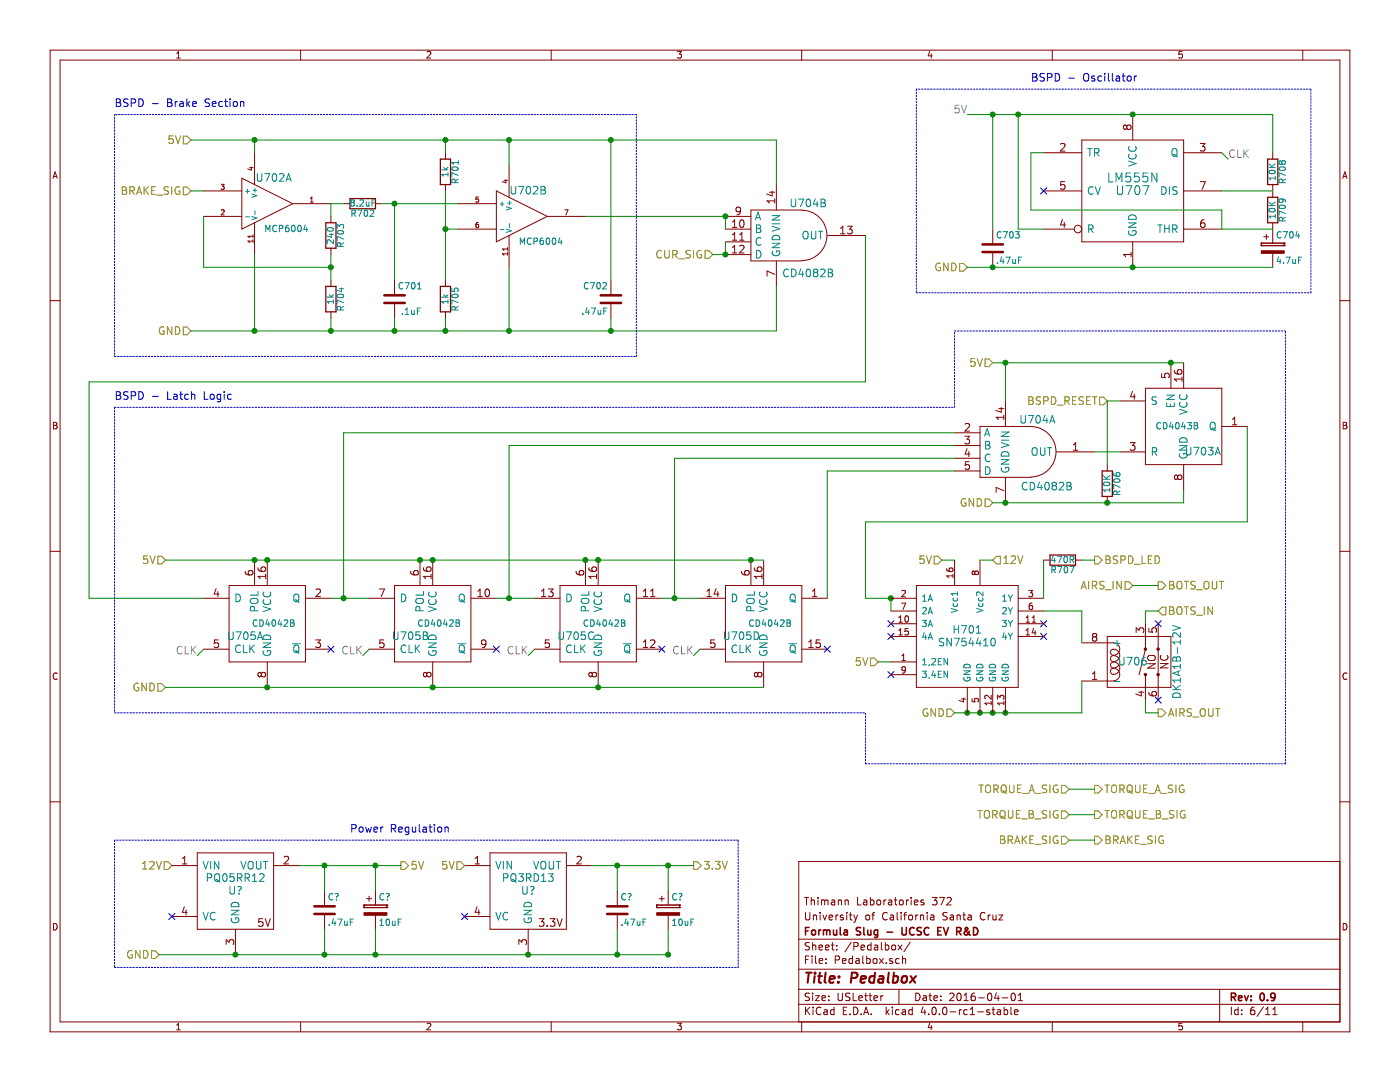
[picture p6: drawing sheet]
EESchema Schematic File Version 2
LIBS:FS FINAL
LIBS:CONN_B2B
LIBS:power
LIBS:device
LIBS:transistors
LIBS:conn
LIBS:linear
LIBS:regul
LIBS:74xx
LIBS:cmos4000
LIBS:adc-dac
LIBS:memory
LIBS:xilinx
LIBS:microcontrollers
LIBS:dsp
LIBS:microchip
LIBS:analog_switches
LIBS:motorola
LIBS:texas
LIBS:intel
LIBS:audio
LIBS:interface
LIBS:digital-audio
LIBS:philips
LIBS:display
LIBS:cypress
LIBS:siliconi
LIBS:opto
LIBS:atmel
LIBS:contrib
LIBS:valves
LIBS:FormulaSlug
LIBS:FS FINAL-cache
EELAYER 25 0
EELAYER END
$Descr USLetter 11000 8500
encoding utf-8
Sheet 6 11
Title "Pedalbox"
Date "2016-04-01"
Rev "0.9"
Comp "Formula Slug - UCSC EV R&D"
Comment1 "University of California Santa Cruz"
Comment2 "Thimann Laboratories 372"
Comment3 ""
Comment4 ""
$EndDescr
Text HLabel 1500 1500 0    60   Input ~ 0
BRAKE_SIG
$Comp
L R R704
U 1 1
P 2600 2350
F 0 "R704" V 2680 2350 50  0000 C CNN
F 1 "1k" V 2600 2350 50  0000 C CNN
F 2 "" V 2530 2350 30  0001 C CNN
F 3 "" H 2600 2350 30  0000 C CNN
	1    2600 2350
	1    0    0    -1  
$EndComp
$Comp
L R R703
U 1 1
P 2600 1850
F 0 "R703" V 2680 1850 50  0000 C CNN
F 1 "240" V 2600 1850 50  0000 C CNN
F 2 "" V 2530 1850 30  0001 C CNN
F 3 "" H 2600 1850 30  0000 C CNN
	1    2600 1850
	1    0    0    -1  
$EndComp
Text HLabel 1500 2600 0    60   Input ~ 0
GND
$Comp
L R R702
U 1 1
P 2850 1600
F 0 "R702" V 2930 1600 50  0000 C CNN
F 1 "8.2uF" V 2850 1600 50  0000 C CNN
F 2 "" V 2780 1600 30  0001 C CNN
F 3 "" H 2850 1600 30  0000 C CNN
	1    2850 1600
	0    1    1    0   
$EndComp
$Comp
L C C701
U 1 1
P 3100 2350
F 0 "C701" H 3125 2450 50  0000 L CNN
F 1 ".1uF" H 3150 2250 50  0000 L CNN
F 2 "" H 3138 2200 30  0001 C CNN
F 3 "" H 3100 2350 60  0000 C CNN
	1    3100 2350
	1    0    0    -1  
$EndComp
$Comp
L R R705
U 1 1
P 3500 2350
F 0 "R705" V 3580 2350 50  0000 C CNN
F 1 "1k" V 3500 2350 50  0000 C CNN
F 2 "" V 3430 2350 30  0001 C CNN
F 3 "" H 3500 2350 30  0000 C CNN
	1    3500 2350
	1    0    0    -1  
$EndComp
$Comp
L R R701
U 1 1
P 3500 1350
F 0 "R701" V 3580 1350 50  0000 C CNN
F 1 "1k" V 3500 1350 50  0000 C CNN
F 2 "" V 3430 1350 30  0001 C CNN
F 3 "" H 3500 1350 30  0000 C CNN
	1    3500 1350
	1    0    0    -1  
$EndComp
$Comp
L C C702
U 1 1
P 4800 2350
F 0 "C702" H 4825 2450 50  0000 L CNN
F 1 ".47uF" H 4825 2250 50  0000 L CNN
F 2 "" H 4838 2200 30  0001 C CNN
F 3 "" H 4800 2350 60  0000 C CNN
	1    4800 2350
	-1   0    0    -1  
$EndComp
Text HLabel 8900 4600 0    60   Input ~ 0
AIRS_IN
$Comp
L MCP6004 U702
U 1 1
P 2100 1600
F 0 "U702" H 2150 1800 60  0000 C CNN
F 1 "MCP6004" H 2250 1400 50  0000 C CNN
F 2 "" H 2100 1600 60  0001 C CNN
F 3 "" H 2100 1600 60  0000 C CNN
	1    2100 1600
	1    0    0    -1  
$EndComp
$Comp
L MCP6004 U702
U 2 1
P 4100 1700
F 0 "U702" H 4150 1900 60  0000 C CNN
F 1 "MCP6004" H 4250 1500 50  0000 C CNN
F 2 "" H 4100 1700 60  0001 C CNN
F 3 "" H 4100 1700 60  0000 C CNN
	2    4100 1700
	1    0    0    -1  
$EndComp
Text HLabel 5600 2000 0    60   Input ~ 0
CUR_SIG
Text Notes 900  850  0    60   ~ 0
BSPD - Brake Section
$Comp
L CD4043B U703
U 1 1
P 9300 3350
F 0 "U703" H 9450 3150 60  0000 C CNN
F 1 "CD4043B" H 9250 3350 50  0000 C CNN
F 2 "" H 9300 3350 60  0001 C CNN
F 3 "" H 9300 3350 60  0000 C CNN
	1    9300 3350
	1    0    0    -1  
$EndComp
$Comp
L CD4042B U705
U 1 1
P 2100 4900
F 0 "U705" H 1925 4800 60  0000 C CNN
F 1 "CD4042B" H 2150 4900 50  0000 C CNN
F 2 "" H 2100 4900 60  0001 C CNN
F 3 "" H 2100 4900 60  0000 C CNN
	1    2100 4900
	1    0    0    -1  
$EndComp
$Comp
L CD4042B U705
U 2 1
P 3400 4900
F 0 "U705" H 3225 4800 60  0000 C CNN
F 1 "CD4042B" H 3450 4900 50  0000 C CNN
F 2 "" H 3400 4900 60  0001 C CNN
F 3 "" H 3400 4900 60  0000 C CNN
	2    3400 4900
	1    0    0    -1  
$EndComp
$Comp
L CD4042B U705
U 3 1
P 4700 4900
F 0 "U705" H 4525 4800 60  0000 C CNN
F 1 "CD4042B" H 4750 4900 50  0000 C CNN
F 2 "" H 4700 4900 60  0001 C CNN
F 3 "" H 4700 4900 60  0000 C CNN
	3    4700 4900
	1    0    0    -1  
$EndComp
NoConn ~ 2600 5100
NoConn ~ 3900 5100
NoConn ~ 5200 5100
$Comp
L CD4082B U704
U 2 1
P 6200 1850
F 0 "U704" H 6350 2100 60  0000 C CNN
F 1 "CD4082B" H 6350 1550 60  0000 C CNN
F 2 "" H 6200 1850 60  0001 C CNN
F 3 "" H 6200 1850 60  0000 C CNN
	2    6200 1850
	1    0    0    -1  
$EndComp
$Comp
L LM555N U707
U 1 1
P 8900 1500
F 0 "U707" H 8900 1500 70  0000 C CNN
F 1 "LM555N" H 8900 1600 70  0000 C CNN
F 2 "" H 8900 1500 60  0001 C CNN
F 3 "" H 8900 1500 60  0000 C CNN
	1    8900 1500
	1    0    0    -1  
$EndComp
NoConn ~ 8200 1500
$Comp
L R R709
U 1 1
P 10000 1650
F 0 "R709" V 10080 1650 50  0000 C CNN
F 1 "10K" V 10000 1650 50  0000 C CNN
F 2 "" V 9930 1650 30  0001 C CNN
F 3 "" H 10000 1650 30  0000 C CNN
	1    10000 1650
	1    0    0    -1  
$EndComp
$Comp
L CP C704
U 1 1
P 10000 1950
F 0 "C704" H 10025 2050 50  0000 L CNN
F 1 "4.7uF" H 10025 1850 50  0000 L CNN
F 2 "" H 10038 1800 30  0001 C CNN
F 3 "" H 10000 1950 60  0000 C CNN
	1    10000 1950
	1    0    0    -1  
$EndComp
$Comp
L R R708
U 1 1
P 10000 1350
F 0 "R708" V 10080 1350 50  0000 C CNN
F 1 "10K" V 10000 1350 50  0000 C CNN
F 2 "" V 9930 1350 30  0001 C CNN
F 3 "" H 10000 1350 30  0000 C CNN
	1    10000 1350
	1    0    0    -1  
$EndComp
$Comp
L C C703
U 1 1
P 7800 1950
F 0 "C703" H 7825 2050 50  0000 L CNN
F 1 ".47uF" H 7825 1850 50  0000 L CNN
F 2 "" H 7838 1800 30  0001 C CNN
F 3 "" H 7800 1950 60  0000 C CNN
	1    7800 1950
	1    0    0    -1  
$EndComp
Text HLabel 7600 2100 0    60   Input ~ 0
GND
$Comp
L CD4082B U704
U 1 1
P 8000 3550
F 0 "U704" H 8150 3800 60  0000 C CNN
F 1 "CD4082B" H 8225 3275 60  0000 C CNN
F 2 "" H 8000 3550 60  0001 C CNN
F 3 "" H 8000 3550 60  0000 C CNN
	1    8000 3550
	1    0    0    -1  
$EndComp
Text HLabel 7800 3950 0    60   Input ~ 0
GND
$Comp
L CD4042B U705
U 4 1
P 6000 4900
F 0 "U705" H 5825 4800 60  0000 C CNN
F 1 "CD4042B" H 6050 4900 50  0000 C CNN
F 2 "" H 6000 4900 60  0001 C CNN
F 3 "" H 6000 4900 60  0000 C CNN
	4    6000 4900
	1    0    0    -1  
$EndComp
Text HLabel 8700 3150 0    60   Input ~ 0
BSPD_RESET
$Comp
L DK1A1B-12V U706
U 1 1
P 9000 5200
F 0 "U706" H 8900 5200 60  0000 C CNN
F 1 "DK1A1B-12V" V 9250 5200 60  0000 C CNN
F 2 "" H 9000 5200 60  0001 C CNN
F 3 "" H 9000 5200 60  0000 C CNN
	1    9000 5200
	1    0    0    -1  
$EndComp
NoConn ~ 6500 5100
NoConn ~ 8200 4900
NoConn ~ 8200 5000
Text HLabel 7800 4400 2    60   Input ~ 0
12V
Text HLabel 7500 5600 0    60   Input ~ 0
GND
NoConn ~ 7000 4900
NoConn ~ 7000 5000
Text HLabel 9100 4600 2    60   Output ~ 0
BOTS_OUT
Text HLabel 9100 4800 2    60   Input ~ 0
BOTS_IN
Text HLabel 9100 5600 2    60   Output ~ 0
AIRS_OUT
Text Label 7600 900  2    60   ~ 0
5V
Text HLabel 8400 6200 0    60   Input ~ 0
TORQUE_A_SIG
Text HLabel 8600 6200 2    60   Output ~ 0
TORQUE_A_SIG
Text HLabel 8400 6400 0    60   Input ~ 0
TORQUE_B_SIG
Text HLabel 8600 6400 2    60   Output ~ 0
TORQUE_B_SIG
Text HLabel 8400 6600 0    60   Input ~ 0
BRAKE_SIG
Text HLabel 8600 6600 2    60   Output ~ 0
BRAKE_SIG
Text Notes 8100 650  0    60   ~ 0
BSPD - Oscillator
$Comp
L R R706
U 1 1
P 8700 3800
F 0 "R706" V 8780 3800 50  0000 C CNN
F 1 "10K" V 8700 3800 50  0000 C CNN
F 2 "" V 8630 3800 30  0001 C CNN
F 3 "" H 8700 3800 30  0000 C CNN
	1    8700 3800
	1    0    0    -1  
$EndComp
NoConn ~ 9100 4900
NoConn ~ 9100 5500
Text Notes 900  3150 0    60   ~ 0
BSPD - Latch Logic
NoConn ~ 7000 5300
Text HLabel 8600 4400 2    60   Output ~ 0
BSPD_LED
$Comp
L R R707
U 1 1
P 8350 4400
F 0 "R707" V 8430 4400 50  0000 C CNN
F 1 "470R" V 8350 4400 50  0000 C CNN
F 2 "" V 8280 4400 30  0001 C CNN
F 3 "" H 8350 4400 30  0000 C CNN
	1    8350 4400
	0    1    1    0   
$EndComp
Text HLabel 1500 1100 0    60   Input ~ 0
5V
Text HLabel 7400 4400 0    60   Input ~ 0
5V
Wire Wire Line
	1600 2100 2600 2100
Wire Wire Line
	2600 2000 2600 2200
Connection ~ 2600 2100
Wire Wire Line
	1600 2100 1600 1700
Wire Wire Line
	2600 1600 2700 1600
Wire Wire Line
	3000 1600 3600 1600
Wire Wire Line
	3100 1600 3100 2200
Connection ~ 3100 1600
Wire Wire Line
	3600 1800 3500 1800
Wire Wire Line
	3500 1500 3500 2200
Connection ~ 3500 1800
Wire Wire Line
	1500 1100 6100 1100
Connection ~ 2000 1100
Connection ~ 3500 1100
Wire Wire Line
	1500 2600 6100 2600
Wire Wire Line
	2000 2600 2000 2000
Wire Wire Line
	2600 2600 2600 2500
Connection ~ 2000 2600
Wire Wire Line
	3100 2600 3100 2500
Connection ~ 2600 2600
Wire Wire Line
	3500 2600 3500 2500
Connection ~ 3100 2600
Wire Wire Line
	4000 2600 4000 2100
Connection ~ 3500 2600
Wire Wire Line
	2600 1700 2600 1600
Connection ~ 4000 1100
Connection ~ 4000 2600
Wire Notes Line
	5000 2800 5000 900 
Wire Notes Line
	5000 900  900  900 
Wire Notes Line
	900  900  900  2800
Wire Notes Line
	900  2800 5000 2800
Wire Wire Line
	2600 4700 2900 4700
Wire Wire Line
	3900 4700 4200 4700
Wire Wire Line
	5200 4700 5500 4700
Connection ~ 2100 4400
Connection ~ 3300 4400
Connection ~ 3400 4400
Connection ~ 4600 4400
Connection ~ 4700 4400
Connection ~ 5900 4400
Connection ~ 2000 4400
Wire Wire Line
	5700 1700 4600 1700
Wire Wire Line
	8200 1200 8100 1200
Wire Wire Line
	8100 1200 8100 1650
Wire Wire Line
	8100 1650 9600 1650
Wire Wire Line
	9600 1650 9600 1800
Wire Wire Line
	7600 900  10000 900 
Wire Wire Line
	8200 1800 8000 1800
Wire Wire Line
	8000 1800 8000 900 
Connection ~ 8000 900 
Wire Wire Line
	9600 1500 10000 1500
Wire Wire Line
	9600 1800 10000 1800
Wire Wire Line
	7600 2100 10000 2100
Connection ~ 8900 2100
Wire Wire Line
	10000 900  10000 1200
Connection ~ 8900 900 
Wire Wire Line
	7800 900  7800 1800
Connection ~ 7800 900 
Wire Wire Line
	2700 4700 2700 3400
Connection ~ 2700 4700
Wire Wire Line
	4000 4700 4000 3500
Connection ~ 4000 4700
Wire Wire Line
	5300 4700 5300 3600
Connection ~ 5300 4700
Wire Notes Line
	10300 700  7200 700 
Wire Notes Line
	7200 700  7200 2300
Wire Notes Line
	7200 2300 10300 2300
Wire Notes Line
	10300 2300 10300 700 
Wire Wire Line
	2700 3400 7500 3400
Wire Wire Line
	4000 3500 7500 3500
Wire Wire Line
	5300 3600 7500 3600
Wire Wire Line
	8600 3550 8800 3550
Connection ~ 9200 2850
Wire Wire Line
	7900 2850 7900 3150
Wire Wire Line
	7800 3950 9300 3950
Wire Wire Line
	9300 3950 9300 3850
Wire Wire Line
	7800 2850 9300 2850
Wire Wire Line
	8900 4600 9100 4600
Connection ~ 7800 2100
Wire Wire Line
	8400 6200 8600 6200
Wire Wire Line
	8400 6400 8600 6400
Wire Wire Line
	8400 6600 8600 6600
Wire Wire Line
	6500 3700 7500 3700
Wire Notes Line
	900  5600 6800 5600
Wire Notes Line
	900  3200 900  5600
Wire Wire Line
	8800 3150 8700 3150
Wire Wire Line
	8700 3150 8700 3650
Connection ~ 8700 3950
Wire Wire Line
	5600 2000 5700 2000
Wire Wire Line
	5700 2000 5700 1900
Connection ~ 5700 2000
Wire Wire Line
	5700 1700 5700 1800
Connection ~ 5700 1700
Wire Notes Line
	10100 6000 10100 2600
Wire Wire Line
	9000 4900 9000 4800
Wire Wire Line
	9000 5500 9000 5600
Wire Notes Line
	900  3200 7500 3200
Wire Notes Line
	7500 3200 7500 2600
Wire Notes Line
	7500 2600 10100 2600
Wire Wire Line
	7800 4400 7700 4400
Wire Wire Line
	7500 5600 8500 5600
Connection ~ 7600 5600
Connection ~ 7700 5600
Connection ~ 7800 5600
Wire Wire Line
	8500 5600 8500 5350
Wire Wire Line
	6900 5200 7000 5200
Wire Wire Line
	1500 1500 1600 1500
Wire Wire Line
	4000 1100 4000 1300
Wire Wire Line
	3500 1100 3500 1200
Wire Wire Line
	2000 1100 2000 1200
Text Label 9650 1250 0    60   ~ 0
CLK
Wire Wire Line
	9650 1250 9600 1200
Text Label 1550 5150 2    60   ~ 0
CLK
Wire Wire Line
	1550 5150 1600 5100
Text Label 5450 5150 2    60   ~ 0
CLK
Wire Wire Line
	5450 5150 5500 5100
Text Label 4150 5150 2    60   ~ 0
CLK
Wire Wire Line
	4150 5150 4200 5100
Text Label 2850 5150 2    60   ~ 0
CLK
Wire Wire Line
	2850 5150 2900 5100
Text HLabel 7800 2850 0    60   Input ~ 0
5V
Connection ~ 7900 2850
Wire Wire Line
	6100 1100 6100 1450
Connection ~ 4800 1100
Wire Wire Line
	6100 2600 6100 2250
Connection ~ 4800 2600
Wire Wire Line
	6800 1850 6800 3000
Wire Wire Line
	6800 3000 700  3000
Wire Wire Line
	700  3000 700  4700
Wire Wire Line
	700  4700 1600 4700
Text HLabel 1300 4400 0    60   Input ~ 0
5V
Wire Wire Line
	1300 4400 6000 4400
Text HLabel 1300 5400 0    60   Input ~ 0
GND
Wire Wire Line
	1300 5400 6000 5400
Connection ~ 2100 5400
Connection ~ 3400 5400
Connection ~ 4700 5400
Wire Wire Line
	6500 4700 6500 3700
Connection ~ 7900 3950
Connection ~ 7900 5600
Wire Wire Line
	9800 3350 9800 4100
Wire Wire Line
	9800 4100 6800 4100
Wire Wire Line
	6800 4700 7000 4700
Wire Wire Line
	6800 4100 6800 4700
Wire Wire Line
	7000 4700 7000 4800
Connection ~ 7000 4700
Wire Wire Line
	9000 4800 9100 4800
Wire Wire Line
	7400 4400 7500 4400
Text HLabel 6900 5200 0    60   Input ~ 0
5V
Wire Notes Line
	10100 6000 6800 6000
Wire Notes Line
	6800 6000 6800 5600
$Comp
L SN754410 H701
U 1 1
P 7600 5000
F 0 "H701" H 7600 5050 60  0000 C CNN
F 1 "SN754410" H 7600 4950 60  0000 C CNN
F 2 "" H 7800 4400 60  0001 C CNN
F 3 "" H 7800 4400 60  0000 C CNN
	1    7600 5000
	1    0    0    -1  
$EndComp
Wire Wire Line
	8600 4400 8500 4400
Wire Wire Line
	9000 5600 9100 5600
Wire Wire Line
	8200 4700 8200 4400
Wire Wire Line
	8200 4800 8500 4800
Wire Wire Line
	8500 4800 8500 5050
Wire Wire Line
	4800 2600 4800 2500
Wire Wire Line
	4800 1100 4800 2200
Text HLabel 1350 6800 0    60   Input ~ 0
12V
$Comp
L PQ05RR12 U?
U 1 1
P 1850 7000
F 0 "U?" H 1850 7000 60  0000 C CNN
F 1 "PQ05RR12" H 1850 7100 60  0000 C CNN
F 2 "" H 1850 7000 60  0001 C CNN
F 3 "" H 1850 7000 60  0000 C CNN
	1    1850 7000
	1    0    0    -1  
$EndComp
Text HLabel 1250 7500 0    60   Input ~ 0
GND
$Comp
L C C?
U 1 1
P 2550 7150
F 0 "C?" H 2575 7250 50  0000 L CNN
F 1 ".47uF" H 2575 7050 50  0000 L CNN
F 2 "" H 2588 7000 30  0001 C CNN
F 3 "" H 2550 7150 60  0000 C CNN
	1    2550 7150
	1    0    0    -1  
$EndComp
$Comp
L CP C?
U 1 1
P 2950 7150
F 0 "C?" H 2975 7250 50  0000 L CNN
F 1 "10uF" H 2975 7050 50  0000 L CNN
F 2 "" H 2988 7000 30  0001 C CNN
F 3 "" H 2950 7150 60  0000 C CNN
	1    2950 7150
	1    0    0    -1  
$EndComp
Text HLabel 3150 6800 2    60   Output ~ 0
5V
$Comp
L PQ3RD13 U?
U 1 1
P 4150 7000
F 0 "U?" H 4150 7000 60  0000 C CNN
F 1 "PQ3RD13" H 4150 7100 60  0000 C CNN
F 2 "" H 4150 7000 60  0001 C CNN
F 3 "" H 4150 7000 60  0000 C CNN
	1    4150 7000
	1    0    0    -1  
$EndComp
Text HLabel 3650 6800 0    60   Input ~ 0
5V
Text HLabel 5450 6800 2    60   Output ~ 0
3.3V
Text Notes 2750 6550 0    60   ~ 0
Power Regulation
Wire Notes Line
	900  7600 5800 7600
Wire Notes Line
	900  6600 900  7600
Wire Notes Line
	5800 6600 900  6600
Wire Notes Line
	5800 7600 5800 6600
Connection ~ 4150 7500
Connection ~ 5250 7500
Connection ~ 5250 6800
Connection ~ 4850 7500
Wire Wire Line
	5250 7500 5250 7300
Wire Wire Line
	4850 7500 4850 7300
Connection ~ 4850 6800
Wire Wire Line
	5250 6800 5250 7000
Wire Wire Line
	4850 6800 4850 7000
Wire Wire Line
	4650 6800 4850 6800
Wire Wire Line
	4850 6800 5250 6800
Wire Wire Line
	5250 6800 5450 6800
Connection ~ 2950 7500
Connection ~ 2950 6800
Connection ~ 2550 7500
Wire Wire Line
	2950 7500 2950 7300
Connection ~ 1850 7500
Wire Wire Line
	2550 7500 2550 7300
Connection ~ 2550 6800
Wire Wire Line
	2950 6800 2950 7000
Wire Wire Line
	2550 6800 2550 7000
Wire Wire Line
	2350 6800 2550 6800
Wire Wire Line
	2550 6800 2950 6800
Wire Wire Line
	2950 6800 3150 6800
Wire Wire Line
	1250 7500 1850 7500
Wire Wire Line
	1850 7500 2550 7500
Wire Wire Line
	2550 7500 2950 7500
Wire Wire Line
	2950 7500 4150 7500
Wire Wire Line
	4150 7500 4850 7500
Wire Wire Line
	4850 7500 5250 7500
NoConn ~ 3650 7200
NoConn ~ 1350 7200
$Comp
L C C?
U 1 1
P 4850 7150
F 0 "C?" H 4875 7250 50  0000 L CNN
F 1 ".47uF" H 4875 7050 50  0000 L CNN
F 2 "" H 4888 7000 30  0001 C CNN
F 3 "" H 4850 7150 60  0000 C CNN
	1    4850 7150
	1    0    0    -1  
$EndComp
$Comp
L CP C?
U 1 1
P 5250 7150
F 0 "C?" H 5275 7250 50  0000 L CNN
F 1 "10uF" H 5275 7050 50  0000 L CNN
F 2 "" H 5288 7000 30  0001 C CNN
F 3 "" H 5250 7150 60  0000 C CNN
	1    5250 7150
	1    0    0    -1  
$EndComp
$EndSCHEMATC
